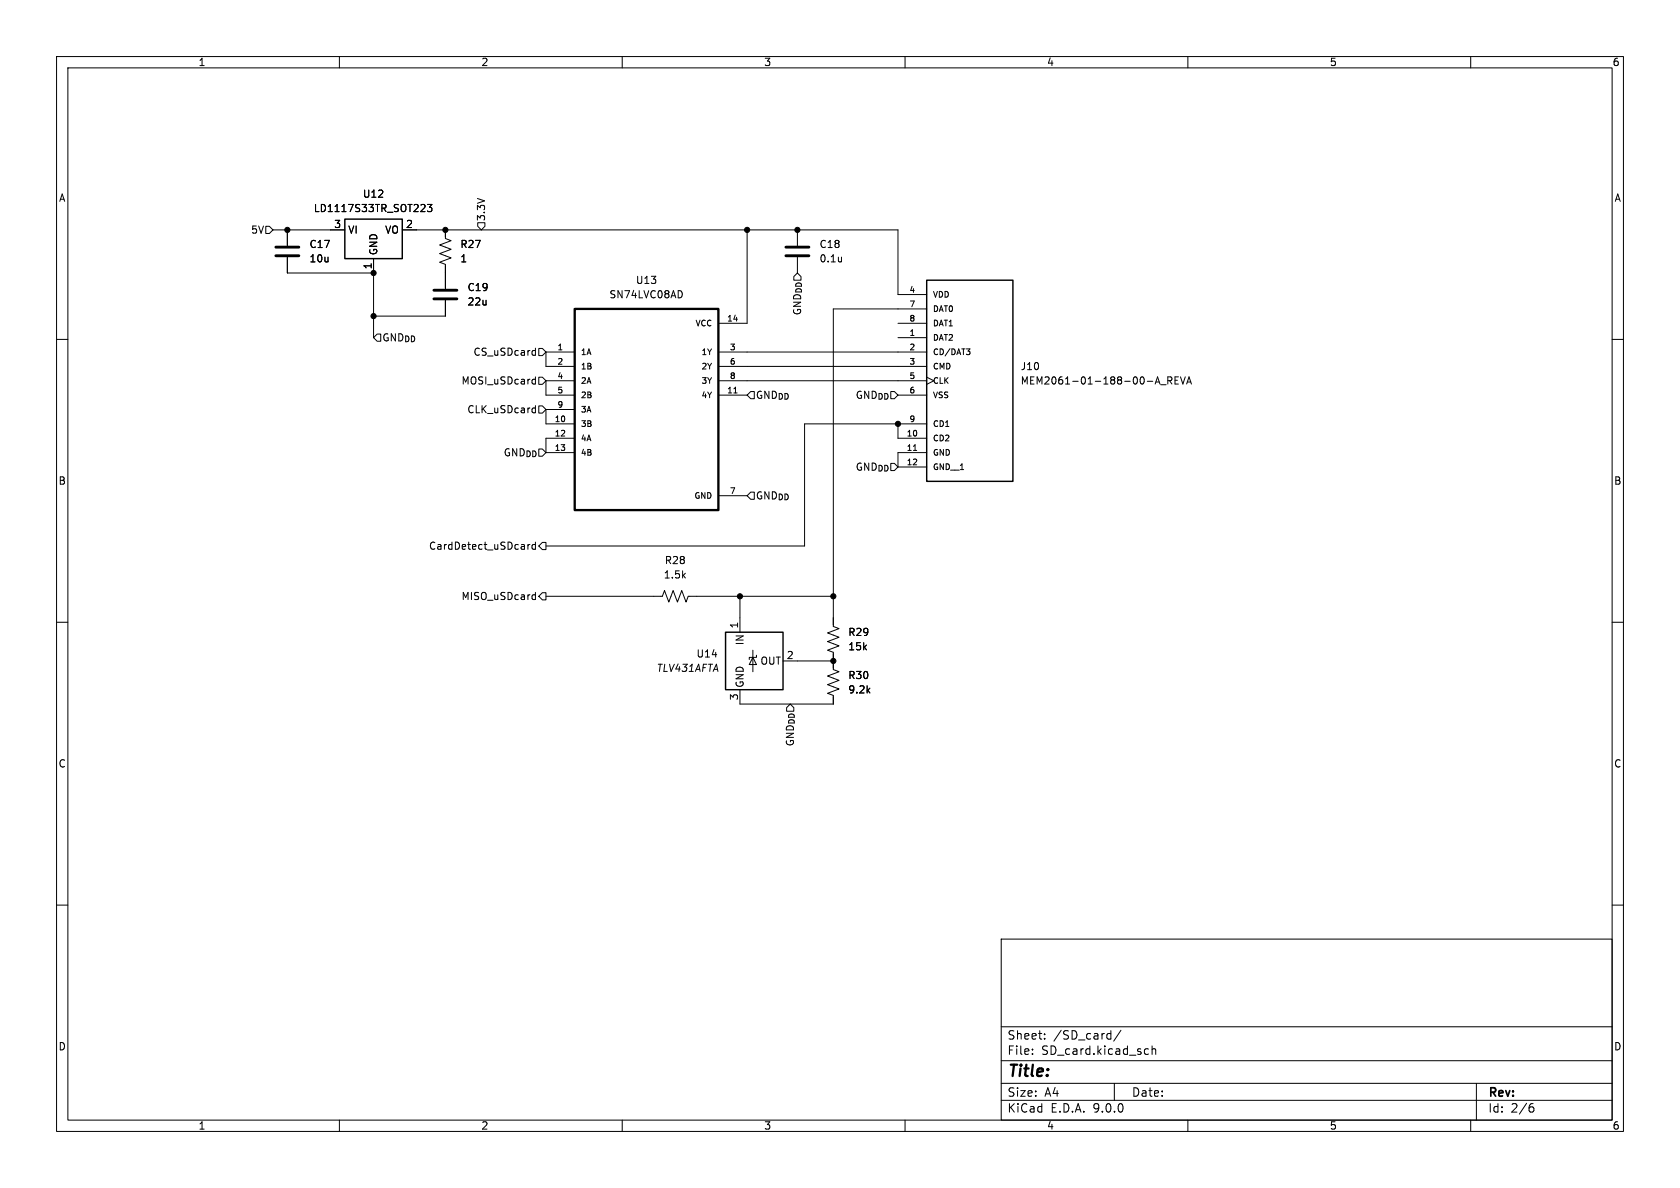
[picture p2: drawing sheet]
<svg xmlns="http://www.w3.org/2000/svg" width="297mm" height="210mm" viewBox="0 0 297 210" stroke-linecap="round" stroke-linejoin="round" font-family="sans-serif">
<g fill="none" stroke="#000" stroke-width=".18">
<path d="M10 10h277v190h-277zM12 12h273v186h-273zM60 10v2M110 10v2M160 10v2M210 10v2M260 10v2M75.6 36.1h.8l-.5 .5 .4 .1v.6l-.2 .1-.5-.1M84.5 39.4h1.2v.6l-.6 .6-.6-.6zM47 40h.6l.7 .6-.7 .7h-.6zM48.3 40.6h12.7M50.8 40.6v2.8"/>
<path d="M50.8 45.5v2.8h15.2M66 45.7v14M66.7 59.1h.6v1.2h-.6l-.7-.6zM71.1 40.6h87.6v11.5h5.1M78.7 40.6v1.6l1.1 .3-2.1 .8 2.1 .8-2.1 .7 2.1 .8-2.1 .8 1 .3v4.4M78.7 53.1v2.8h-12.7M120.4 51.4l.2 .5-.2 .7M132.1 40.6v16.6h-5.1M141 40.6v2.8M141 45.5v2.8M148.8 45.5v.8M148.8 46.2h-.1"/>
<path d="M158.7 57.2h5.1M158.7 59.7h5.1M163.8 54.6h-16.5v56.1l1 .4-2 .8 2 .7-2 .8 2 .8-2 .7 1 .4v3.1l1 .3-2 .8 2 .8-2 .7 2 .8-2 .8 1 .3v1.6h-16.5v-2.6M10 60h2M94.3 67l.4 .1M94.3 62h.4M94.3 72.1l.4 .1M94.7 67.8l-.4 .1M94.7 61.5v1.3M94.7 66.6v1.3M94.7 71.7v1.3M94.7 62.7l-.4 .1"/>
<path d="M94.7 72.9l-.4 .1M95.2 66.7h.7l.6 .6-.6 .6h-.7zM95.2 61.6h.7l.6 .6-.6 .7h-.7zM95.2 71.8h.7l.6 .6-.6 .6h-.7zM96.5 62.2h5.1M96.5 62.2v2.6h5.1M96.5 67.3h5.1M96.5 67.3v2.6h5.1M96.5 72.4h5.1M96.5 72.4v2.5h5.1M101.6 77.5h-5.1v2.5h5.1M127 62.2h36.8"/>
<path d="M127 64.8h36.8M127 67.3h36.8M127 69.9h5.1M129.7 69.5h.6M132.7 69.2h.6v1.3h-.6l-.6-.6zM158.7 69.9h5.1M158.7 74.9v2.6h5.1M161.5 79.6h.6M163.8 66.7l1.3 .6-1.3 .6M163.8 74.9h-21.6v21.6h-45.7M170.8 61.7h.7l-.4 .4M171.3 62.1l.2 .2v.2l-.2 .2"/>
<path d="M205.2 68h1M206.5 67.3l.6-.1 .1-.2-.1-.3-.6-.1v1.3M206.8 67.3l.4 .6M207.7 67.2h.4M208.3 66.6h-.6v1.3h.6M208.7 66.6l.4 1.3 .4-1.3M209.8 67.9l.4-1.3 .4 1.3M209.9 67.5h.6M285 60h2M93.3 96.3v.8M93.7 96.3l-.4 .2M94.7 95.8v1.3"/>
<path d="M94.7 96.3h-.4l-.2 .2 .1 .5h.5M95.9 95.9h.6v1.3h-.6l-.7-.7zM127 87.6h5.1M132.7 87h.6v1.3h-.6l-.6-.7zM163.8 80h-5.1v2.6h5.1M10 110h2M94.3 105.1l.4 .1M94.7 104.7v1.3M94.7 105.9l-.4 .1M95.9 104.8h.6v1.2h-.6l-.7-.6zM96.5 105.4h20.6l.4-1 .7 2 .8-2 .8 2 .7-2 .8 2 .4-1h25.6M130.8 105.4v6.4"/>
<path d="M133.1 116.2l.6 1.3h-1.2zM133.1 114.9v3.8M133.7 115.8v.4h-1.2v.4M138.4 116.8h8.9M285 110h2M10 160h2M177 166h108v32h-108zM285 160h2M60 198v2M110 198v2M160 198v2M177 194.5h108"/>
<path d="M177 191.5h108M177 187.5h108M177 181.5h108M182.5 186.3v.1M182.5 185.5v.1M184.7 183.6v.1M184.7 182.8v.1M196.2 182.7l.2 .1M196.4 182.2v1.5M196.4 183.6l-.2 .1M197 191.5v3M198.2 182.1l-1.3 2"/>
<path d="M202.6 185.4l.4 .1M203 186.3l-.4 .1M203.7 185.5l.2-.1 .3 .1 .1 .9M203.7 184.9v1.5M210 198v2M260 198v2M261 191.5v6.5M270.6 195.7h.4l.2 .3-.1 .5-.5 .1M271 195.1l-.4 .1"/>
</g>
<path d="M48.8 43.7h4M48.8 45.2h4M76.7 51.3h4.1M76.7 52.8h4.1M138.9 43.7h4.1M138.9 45.2h4.1" fill="none" stroke="#000" stroke-width=".51"/>
<path d="M101.6 54.6h25.4v35.6h-25.4z" fill="none" stroke="#000" stroke-width=".41"/>
<path d="M61 38.7h10.1v7h-10.1zM163.8 49.5h15.3v35.6h-15.3zM128.3 111.8h10.1v10.1h-10.1z" fill="none" stroke="#000" stroke-width=".25"/>
<g fill="#000" stroke="#000" stroke-width=".18">
<circle cx="50.8" cy="40.6" r=".46"/>
<circle cx="66" cy="48.3" r=".46"/>
<circle cx="66" cy="55.9" r=".46"/>
<circle cx="78.7" cy="40.6" r=".46"/>
<circle cx="132.1" cy="40.6" r=".46"/>
<circle cx="141" cy="40.6" r=".46"/>
<circle cx="158.7" cy="74.9" r=".46"/>
<circle cx="130.8" cy="105.4" r=".46"/>
<circle cx="147.3" cy="105.4" r=".46"/>
<circle cx="147.3" cy="116.8" r=".46"/>
</g>
<text font-size="2.8" x="178" y="190.9">Title:</text>
<g font-size="2.1">
<text x="178" y="184">Sheet:</text>
<text x="186.2" y="184">/SD_card/</text>
<text x="178" y="186.7">File:</text>
<text x="184.1" y="186.7">SD_card.kicad_sch</text>
<text x="178" y="196.9">KiCad</text>
<text x="178" y="194.1">Size:</text>
<text x="184.7" y="194.1">A4</text>
<text x="185.7" y="196.9">E.D.A.</text>
<text x="193.3" y="196.9">9.0.0</text>
<text x="200" y="194.1">Date:</text>
<text x="263" y="194.3">Rev:</text>
<text x="263" y="196.9">Id:</text>
<text x="267.1" y="196.9">2/6</text>
</g>
<g font-size="1.8">
<text x="35" y="11.9">1</text>
<text x="85" y="11.9">2</text>
<text x="135" y="11.9">3</text>
<text x="185" y="11.9">4</text>
<text x="235" y="11.9">5</text>
<text x="285" y="11.9">6</text>
<text x="10.3" y="35.9">A</text>
<text x="64.1" y="35.2">U12</text>
<text x="285.3" y="35.9">A</text>
<text x="44.3" y="41.5">5V</text>
<text x="55.4" y="37.7">LD1117S33TR_SOT223</text>
<text x="59" y="40.4">3</text>
<text x="61.5" y="41.5">VI</text>
<text x="68" y="41.5">VO</text>
<text x="71.7" y="40.4">2</text>
<text x="86" y="39.2" transform="rotate(-90 86 39.2)">3.3V</text>
<text x="54.6" y="44">C17</text>
<text x="54.6" y="46.6">10u</text>
<text x="65.8" y="47.7" transform="rotate(-90 65.8 47.7)">1</text>
<text x="66.9" y="45.2" transform="rotate(-90 66.9 45.2)">GND</text>
<text x="81.3" y="46.6">1</text>
<text x="81.3" y="44">R27</text>
<text x="144.8" y="44">C18</text>
<text x="144.8" y="46.6">0.1u</text>
<text x="82.6" y="51.7">C19</text>
<text x="107.6" y="52.9">SN74LVC08AD</text>
<text x="112.3" y="50.4">U13</text>
<text x="82.6" y="54.2">22u</text>
<text x="141.8" y="55.9" transform="rotate(-90 141.8 55.9)">GND_{DD}</text>
<text x="67.5" y="60.6">GND_{DD}</text>
<text x="83.6" y="63.1">CS_uSDcard</text>
<text x="180.3" y="65.6">J10</text>
<text x="81.5" y="68.2">MOSI_uSDcard</text>
<text x="133.5" y="70.7">GND_{DD}</text>
<text x="151.1" y="70.7">GND_{DD}</text>
<text x="180.3" y="68.2">MEM2061-01-188-00-A_REVA</text>
<text x="82.5" y="73.3">CLK_uSDcard</text>
<text x="88.9" y="80.9">GND_{DD}</text>
<text x="151.1" y="83.4">GND_{DD}</text>
<text x="10.3" y="85.9">B</text>
<text x="133.5" y="88.5">GND_{DD}</text>
<text x="285.3" y="85.9">B</text>
<text x="75.7" y="97.4">CardDetect_uSDcard</text>
<text x="117.4" y="99.9">R28</text>
<text x="81.5" y="106.3">MISO_uSDcard</text>
<text x="117.3" y="102.5">1.5k</text>
<text x="130.6" y="111.2" transform="rotate(-90 130.6 111.2)">1</text>
<text x="149.9" y="112.6">R29</text>
<text x="116" y="119">TLV431AFTA</text>
<text x="123" y="116.4">U14</text>
<text x="131.7" y="114.2" transform="rotate(-90 131.7 114.2)">IN</text>
<text x="134.3" y="117.7">OUT</text>
<text x="139" y="116.6">2</text>
<text x="149.9" y="115.2">15k</text>
<text x="130.6" y="123.9" transform="rotate(-90 130.6 123.9)">3</text>
<text x="131.7" y="121.7" transform="rotate(-90 131.7 121.7)">GND</text>
<text x="149.9" y="122.8">9.2k</text>
<text x="149.9" y="120.2">R30</text>
<text x="10.3" y="135.9">C</text>
<text x="140.6" y="132.1" transform="rotate(-90 140.6 132.1)">GND_{DD}</text>
<text x="285.3" y="135.9">C</text>
<text x="10.3" y="185.9">D</text>
<text x="285.3" y="185.9">D</text>
<text x="35" y="199.9">1</text>
<text x="85" y="199.9">2</text>
<text x="135" y="199.9">3</text>
<text x="185" y="199.9">4</text>
<text x="235" y="199.9">5</text>
<text x="285" y="199.9">6</text>
</g>
<g font-size="1.4">
<text x="160.7" y="51.8">4</text>
<text x="164.8" y="52.8">VDD</text>
<text x="122.8" y="57.9">VCC</text>
<text x="128.4" y="56.9">14</text>
<text x="160.7" y="54.4">7</text>
<text x="160.7" y="56.9">8</text>
<text x="160.7" y="59.4">1</text>
<text x="164.8" y="55.3">DAT0</text>
<text x="164.8" y="57.9">DAT1</text>
<text x="98.4" y="62">1</text>
<text x="98.4" y="64.5">2</text>
<text x="102.6" y="63">1A</text>
<text x="102.6" y="65.5">1B</text>
<text x="123.9" y="63">1Y</text>
<text x="123.9" y="65.5">2Y</text>
<text x="128.9" y="62">3</text>
<text x="128.9" y="64.5">6</text>
<text x="160.7" y="62">2</text>
<text x="160.7" y="64.5">3</text>
<text x="164.8" y="60.4">DAT2</text>
<text x="164.8" y="63">CD/DAT3</text>
<text x="164.8" y="65.5">CMD</text>
<text x="98.4" y="67.1">4</text>
<text x="98.4" y="69.6">5</text>
<text x="102.6" y="68">2A</text>
<text x="102.6" y="70.6">2B</text>
<text x="123.9" y="68">3Y</text>
<text x="123.9" y="70.6">4Y</text>
<text x="128.4" y="69.6">11</text>
<text x="128.9" y="67.1">8</text>
<text x="160.7" y="67.1">5</text>
<text x="160.7" y="69.6">6</text>
<text x="164.8" y="68">CLK</text>
<text x="164.8" y="70.6">VSS</text>
<text x="98" y="74.7">10</text>
<text x="98" y="77.2">12</text>
<text x="98.4" y="72.1">9</text>
<text x="102.6" y="73.1">3A</text>
<text x="102.6" y="75.7">3B</text>
<text x="160.2" y="77.2">10</text>
<text x="160.7" y="74.7">9</text>
<text x="164.8" y="75.7">CD1</text>
<text x="98" y="79.8">13</text>
<text x="102.6" y="78.2">4A</text>
<text x="102.6" y="80.7">4B</text>
<text x="160.2" y="79.8">11</text>
<text x="160.2" y="82.3">12</text>
<text x="164.8" y="78.2">CD2</text>
<text x="164.8" y="80.7">GND</text>
<text x="164.8" y="83.3">GND__1</text>
<text x="122.6" y="88.4">GND</text>
<text x="128.9" y="87.4">7</text>
</g>
</svg>
